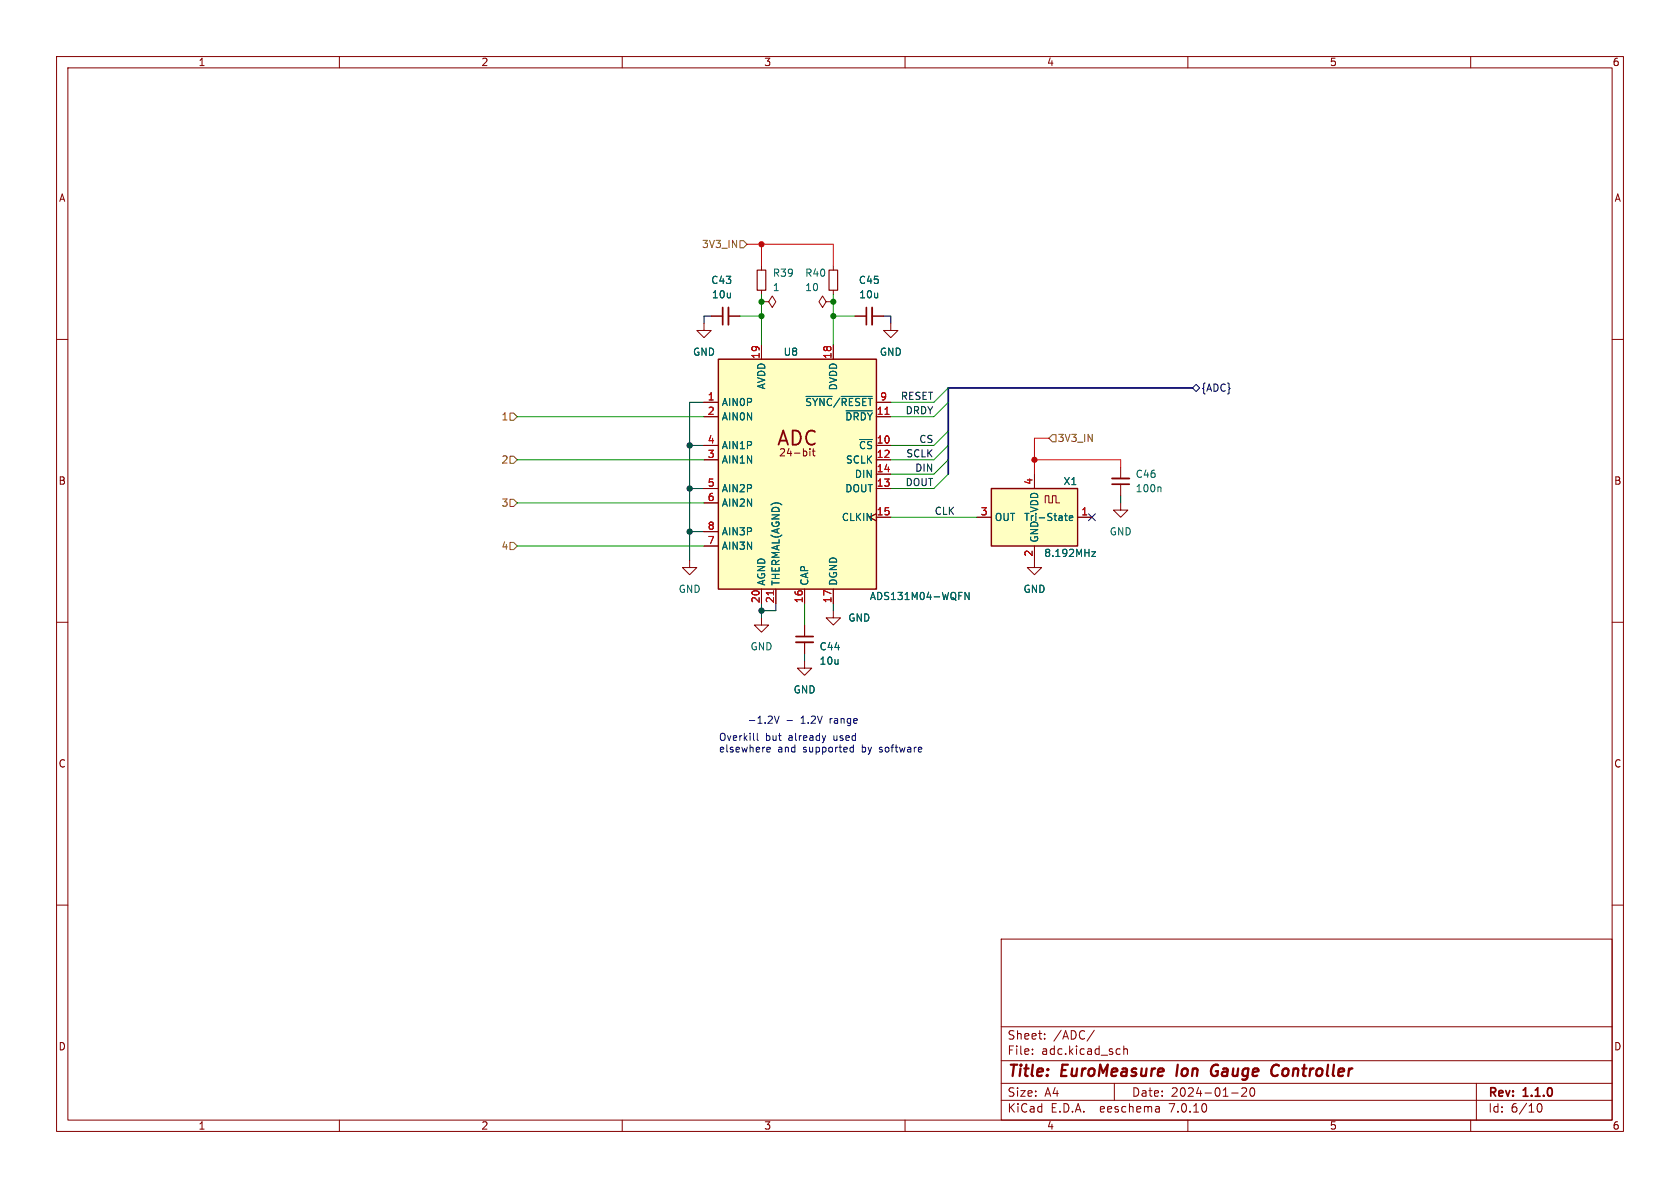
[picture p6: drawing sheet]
<svg xmlns="http://www.w3.org/2000/svg" width="297mm" height="210mm" viewBox="0 0 297 210" stroke-linecap="round" stroke-linejoin="round" font-family="sans-serif">
<g fill="none" stroke="#840000" stroke-width=".18">
<path d="M10 10h277v190h-277zM12 12h273v186h-273zM60 10v2M110 10v2M160 10v2M210 10v2M260 10v2M10 60h2M124.5 57.2v1.2h1.2l-1.2 1.3-1.3-1.3h1.3M125.7 55.9h2.1M128.8 55.9h2M134.6 53.3h1.3l.6-1 .7 1-.7 1.1-.6-1.1"/>
<path d="M134.6 53.3h.1M134.6 47v.8M134.6 51.3v.8M146 53.3l-.6-1-.6 1 .6 1.1 .6-1.1h1.3M147.3 53.3h.1M147.3 47v.8M147.3 51.3v.8M151.1 55.9h2.1M154.2 55.9h2M157.5 57.2v1.2h1.2l-1.2 1.3-1.3-1.3h1.3M285 60h2M124.5 71.1h2.5"/>
<path d="M124.5 78.7h2.5M124.5 73.7h2.5M134.6 61v2.5M143.2 79.7v.9M147.3 61v2.5M154.9 78.7h2.6M154.9 73.7h2.6M121.9 99.1v1.2h1.3l-1.3 1.3-1.3-1.3h1.3M124.5 81.3h2.5M124.5 86.4h2.5M124.5 88.9h2.5M124.5 96.5h2.5"/>
<path d="M124.5 94h2.5M143.8 80.4l.3 .2M154.9 90.8l-1.2 .6 1.2 .7M154.9 81.3h2.6M154.9 86.4h2.6M154.9 83.8h2.6M154.9 91.4h2.6M172.7 91.4h2.6M182.9 96.5v3.8h1.2l-1.2 1.3-1.3-1.3h1.3M182.9 83.8v2.6M184.8 88.9v-1.3h.6v1.3h.7v-1.3h.6v1.3h.6M190.5 91.4h2.5"/>
<path d="M198.1 88.9v1.3h1.3l-1.3 1.2-1.3-1.2h1.3M198.1 82.6v2M198.1 85.6v2M10 110h2M134.6 109.2v1.3h1.3l-1.3 1.3-1.3-1.3h1.3M134.6 104.1v2.6M137.2 104.1v2.6M142.2 116.8v1.3h1.3l-1.3 1.3-1.2-1.3h1.2M142.2 104.1v2.6M142.2 110.5v2M142.2 113.5v2.1M147.3 108v1.2h1.3l-1.3 1.3-1.3-1.3h1.3"/>
<path d="M147.3 104.1v2.6M285 110h2M10 160h2M285 160h2M177 166h108v32h-108zM60 198v2M110 198v2M160 198v2M177 194.5h108M177 191.5h108M177 187.5h108M177 181.5h108"/>
<path d="M182.5 186.3v.1M182.5 185.5v.1M184.7 183.6v.1M184.7 182.8v.1M193.5 182.1l-1.3 2M197 191.5v3M197.9 185.4l.1 .1M198 186.3l-.1 .1M198.7 184.9v1.5M198.7 185.5l.2-.1 .3 .1 .1 .9M204.9 195.7l.1 .9M205 196.5l-.2 .1"/>
<path d="M205 196h-.2M210 198v2M217.7 193.2h1.2M220.3 192.4v.5l-.8 .9h.9M221.1 192.4a.81 .81 0 0 0 .4 1.4l.2-.1 .1-.5-.1-.8M260 198v2M261 191.5v6.5M271.7 195.7l.2-.5 .2-.1a.8 .8 0 0 1 .5 .7 .8 .8 0 0 1-.5 .8l-.2-.1-.2-.5"/>
</g>
<path d="M208.2 188.2l-.2 2M214.9 189.4h.4M215.2 188.2a1.13 1.13 0 0 0-1.1 .7 1.13 1.13 0 0 0 .3 1.2l.2 .1 .5-.1M225.3 188.3a.67 .67 0 0 1 .8 .1M225.9 190l-.6 .2" fill="none" stroke="#840000" stroke-width=".4"/>
<path d="M128.8 54.4v3M154.2 54.4v3M196.6 84.6h3M140.7 113.5h3.1" fill="none" stroke="#840000" stroke-width=".33"/>
<path d="M127.8 54.4v3M153.2 54.4v3M196.6 85.6h3M140.7 112.5h3.1" fill="none" stroke="#840000" stroke-width=".3"/>
<g fill="#ffffc2" stroke="#ffffc2" stroke-width=".18">
<path d="M127 63.5h27.9v40.6h-27.9z"/>
<path d="M175.3 86.4h15.2v10.1h-15.2z"/>
</g>
<path d="M127 63.5h27.9v40.6h-27.9zM175.3 86.4h15.2v10.1h-15.2z" fill="none" stroke="#840000" stroke-width=".25"/>
<path d="M142.5 70.1h4.6M148.7 70.1h5.5M149.6 72.6h4.6M188.2 91.2h.5M188.4 90.7v1.1l.3 .2M189 91.6l.6-.1v-.3h-.4l-.2 .2 .1 .6h.5M193 97.5h.7l-.7 .9h.7M205.1 86.1l.1 .2v.6M171.3 104.7v1.3l-.7-1.3v1.3" fill="none" stroke="#006464" stroke-width=".18"/>
<path d="M156.5 73.2h.7M136.7 104.4v.8" fill="none" stroke="#a90000" stroke-width=".18"/>
<path d="M133.9 47.8h1.5v3.5h-1.5zM146.6 47.8h1.5v3.5h-1.5z" fill="none" stroke="#840000" stroke-width=".2"/>
<path d="M130.8 42.5h.6l.7 .7-.7 .6h-.6zM90.2 73h.6l.6 .7-.6 .6h-.6zM186.1 76.8h.6v1.3h-.6l-.7-.6zM90.2 80.6h.6l.6 .7-.6 .6h-.6zM90.2 95.9h.6l.6 .6-.6 .7h-.6zM90.2 88.3h.6l.6 .6-.6 .6h-.6z" fill="none" stroke="#725600" stroke-width=".18"/>
<path d="M210.8 68.6l.7-.7 .6 .7-.6 .6zM192.4 90.8l1.2 1.2M193.6 90.8l-1.2 1.2" fill="none" stroke="#000084" stroke-width=".18"/>
<path d="M133.9 129.6v1.1l.2 .2M135.6 132.8l.1 .1h.4M135.6 132.3l.1-.2h.3l.2 .2v.1l-.6 .1M136.9 126.6l.4 1.3 .4-1.3M139.1 127.4h1M146 130l-.3 .9M150.4 132.9h.5M150.4 132.2h.5M150.9 131.7v1.2" fill="none" stroke="#0000c2" stroke-width=".18"/>
<path d="M210.8 68.6h-43.2v15.2" fill="none" stroke="#000084" stroke-width=".3"/>
<path d="M125.7 55.9h-1.2v1.3M156.2 55.9h1.3v1.3M121.9 78.7h2.6M124.5 71.1h-2.6v28M121.9 94h2.6M121.9 86.4h2.6M198.1 87.6v1.3M134.6 106.7v2.5M137.2 106.7v1.3h-2.6M142.2 115.6v1.2M147.3 106.7v1.3" fill="none" stroke="#000" stroke-width=".18"/>
<path d="M132.1 43.2h15.2v3.8M134.6 43.2v3.8M185.4 77.5h-2.5v6.3M182.9 81.3h15.2v1.3" fill="none" stroke="#f00" stroke-width=".18"/>
<g fill="none" stroke="#009600" stroke-width=".18">
<path d="M130.8 55.9h3.8M134.6 52.1v8.9M147.3 52.1v8.9M147.3 55.9h3.8M91.4 73.7h33.1M167.6 71.1l-2.5 2.6h-7.6M167.6 78.7l-2.5 2.6h-7.6M167.6 76.2l-2.5 2.5h-7.6M167.6 68.6l-2.5 2.5h-7.6M91.4 88.9h33.1M91.4 96.5h33.1M91.4 81.3h33.1"/>
<path d="M157.5 91.4h15.2M167.6 81.3l-2.5 2.5h-7.6M167.6 83.8l-2.5 2.6h-7.6M142.2 106.7v3.8"/>
</g>
<g fill="#009600" stroke="#009600" stroke-width=".18">
<circle cx="147.3" cy="55.9" r=".46"/>
<circle cx="147.3" cy="53.3" r=".46"/>
<circle cx="134.6" cy="55.9" r=".46"/>
<circle cx="134.6" cy="53.3" r=".46"/>
</g>
<g fill="#f00" stroke="#f00" stroke-width=".18">
<circle cx="134.6" cy="43.2" r=".46"/>
<circle cx="182.9" cy="81.3" r=".46"/>
</g>
<g fill="#000" stroke="#000" stroke-width=".18">
<circle cx="121.9" cy="78.7" r=".46"/>
<circle cx="121.9" cy="86.4" r=".46"/>
<circle cx="121.9" cy="94" r=".46"/>
<circle cx="134.6" cy="108" r=".46"/>
</g>
<text font-size="3.5" fill="#840000" x="137.2" y="79.2">ADC</text>
<g font-size="2.8" fill="#840000">
<text x="178" y="190.9">Title:</text>
<text x="187.7" y="190.9">EuroMeasure</text>
<text x="208.8" y="190.9">Ion</text>
<text x="215.7" y="190.9">Gauge</text>
<text x="227.2" y="190.9">Controller</text>
</g>
<g font-size="2.1" fill="#840000">
<text x="178" y="184">Sheet:</text>
<text x="186.2" y="184">/ADC/</text>
<text x="178" y="186.7">File:</text>
<text x="184.1" y="186.7">adc.kicad_sch</text>
<text x="178" y="196.9">KiCad</text>
<text x="178" y="194.1">Size:</text>
<text x="184.7" y="194.1">A4</text>
<text x="185.7" y="196.9">E.D.A.</text>
<text x="194.6" y="196.9">eeschema</text>
<text x="200" y="194.1">Date:</text>
<text x="207" y="196.9">7.0.10</text>
<text x="207" y="194.1">2024-01-20</text>
<text x="263" y="194.3">Rev:</text>
<text x="263" y="196.9">Id:</text>
<text x="267.1" y="196.9">6/10</text>
<text x="269.4" y="194.3">1.1.0</text>
</g>
<g font-size="1.8" fill="#840000">
<text x="35" y="11.9">1</text>
<text x="85" y="11.9">2</text>
<text x="135" y="11.9">3</text>
<text x="185" y="11.9">4</text>
<text x="235" y="11.9">5</text>
<text x="285" y="11.9">6</text>
<text x="10.3" y="35.9">A</text>
<text x="285.3" y="35.9">A</text>
<text x="137.6" y="80.9">24-bit</text>
<text x="10.3" y="85.9">B</text>
<text x="285.3" y="85.9">B</text>
<text x="10.3" y="135.9">C</text>
<text x="285.3" y="135.9">C</text>
<text x="10.3" y="185.9">D</text>
<text x="285.3" y="185.9">D</text>
<text x="35" y="199.9">1</text>
<text x="85" y="199.9">2</text>
<text x="135" y="199.9">3</text>
<text x="185" y="199.9">4</text>
<text x="235" y="199.9">5</text>
<text x="285" y="199.9">6</text>
</g>
<g font-size="1.8" fill="#725600">
<text x="124" y="44">3V3_IN</text>
<text x="88.6" y="74.5">1</text>
<text x="88.6" y="82.1">2</text>
<text x="186.9" y="78.3">3V3_IN</text>
<text x="88.6" y="89.8">3</text>
<text x="88.6" y="97.4">4</text>
</g>
<g font-size="1.8" fill="#006464">
<text x="125.6" y="50.4">C43</text>
<text x="125.8" y="52.9">10u</text>
<text x="136.5" y="51.7">1</text>
<text x="136.5" y="49.1">R39</text>
<text x="142.2" y="49.1">R40</text>
<text x="142.2" y="51.7">10</text>
<text x="151.7" y="50.4">C45</text>
<text x="151.8" y="52.9">10u</text>
<text x="122.4" y="63.1">GND</text>
<text x="138.4" y="63.1">U8</text>
<text x="155.4" y="63.1">GND</text>
<text x="127.5" y="72">AIN0P</text>
<text x="135.5" y="68.9" transform="rotate(-90 135.5 68.9)">AVDD</text>
<text x="142.3" y="72">~{SYNC}/~{RESET}</text>
<text x="148.2" y="69.1" transform="rotate(-90 148.2 69.1)">DVDD</text>
<text x="127.5" y="74.5">AIN0N</text>
<text x="149.3" y="74.5">~{DRDY}</text>
<text x="127.5" y="82.1">AIN1N</text>
<text x="127.5" y="79.6">AIN1P</text>
<text x="149.5" y="82.1">SCLK</text>
<text x="151.7" y="79.6">~{CS}</text>
<text x="127.5" y="87.2">AIN2P</text>
<text x="127.5" y="89.8">AIN2N</text>
<text x="149.3" y="87.2">DOUT</text>
<text x="151" y="84.7">DIN</text>
<text x="187.9" y="86">X1</text>
<text x="200.7" y="87.2">100n</text>
<text x="200.7" y="84.7">C46</text>
<text x="127.5" y="94.8">AIN3P</text>
<text x="148.7" y="92.3">CLKIN</text>
<text x="175.8" y="92.3">OUT</text>
<text x="181" y="92.3">Tri-State</text>
<text x="183.7" y="90.7" transform="rotate(-90 183.7 90.7)">VDD</text>
<text x="196.1" y="94.8">GND</text>
<text x="127.5" y="97.4">AIN3N</text>
<text x="183.7" y="96" transform="rotate(-90 183.7 96)">GND</text>
<text x="184.5" y="98.7">8.192MHz</text>
<text x="119.9" y="105">GND</text>
<text x="135.5" y="103.6" transform="rotate(-90 135.5 103.6)">AGND</text>
<text x="138" y="103.6" transform="rotate(-90 138 103.6)">THERMAL(AGND)</text>
<text x="143.1" y="103.6" transform="rotate(-90 143.1 103.6)">CAP</text>
<text x="148.2" y="103.6" transform="rotate(-90 148.2 103.6)">DGND</text>
<text x="153.7" y="106.3">ADS131M04-WQFN</text>
<text x="180.8" y="105">GND</text>
<text x="149.9" y="110.1">GND</text>
<text x="132.6" y="115.2">GND</text>
<text x="144.8" y="115.2">C44</text>
<text x="144.8" y="117.7">10u</text>
<text x="140.2" y="122.8">GND</text>
</g>
<g font-size="1.8" fill="#a90000">
<text x="134.4" y="63.5" transform="rotate(-90 134.4 63.5)">19</text>
<text x="147.1" y="63.5" transform="rotate(-90 147.1 63.5)">18</text>
<text x="125" y="70.9">1</text>
<text x="155.5" y="70.9">9</text>
<text x="125" y="73.4">2</text>
<text x="154.9" y="73.4">11</text>
<text x="125" y="81">3</text>
<text x="125" y="78.5">4</text>
<text x="154.9" y="78.5">10</text>
<text x="154.9" y="81">12</text>
<text x="154.9" y="83.6">14</text>
<text x="125" y="86.1">5</text>
<text x="125" y="88.6">6</text>
<text x="154.9" y="86.1">13</text>
<text x="182.6" y="85.8" transform="rotate(-90 182.6 85.8)">4</text>
<text x="125" y="93.7">8</text>
<text x="154.9" y="91.2">15</text>
<text x="173.3" y="91.2">3</text>
<text x="191.1" y="91.2">1</text>
<text x="125" y="96.3">7</text>
<text x="182.6" y="98.5" transform="rotate(-90 182.6 98.5)">2</text>
<text x="134.4" y="106.7" transform="rotate(-90 134.4 106.7)">20</text>
<text x="136.9" y="106.7" transform="rotate(-90 136.9 106.7)">21</text>
<text x="142" y="106.7" transform="rotate(-90 142 106.7)">16</text>
<text x="147.1" y="106.7" transform="rotate(-90 147.1 106.7)">17</text>
</g>
<g font-size="1.8" fill="#0f0f0f">
<text x="159.2" y="70.8">RESET</text>
<text x="160" y="73.3">DRDY</text>
<text x="160.1" y="80.9">SCLK</text>
<text x="161.7" y="83.5">DIN</text>
<text x="162.4" y="78.4">CS</text>
<text x="160" y="86">DOUT</text>
<text x="165.1" y="91.1">CLK</text>
</g>
<text font-size="1.8" fill="#000084" x="212.3" y="69.4">{ADC}</text>
<g font-size="1.8" fill="#0000c2">
<text x="127" y="131.1">Overkill</text>
<text x="132.1" y="128">-1.2V</text>
<text x="135.3" y="131.1">but</text>
<text x="139.5" y="131.1">already</text>
<text x="141.7" y="128">1.2V</text>
<text x="147" y="128">range</text>
<text x="147.6" y="131.1">used</text>
<text x="127" y="133.1">elsewhere</text>
<text x="137.5" y="133.1">and</text>
<text x="142.1" y="133.1">supported</text>
<text x="152.6" y="133.1">by</text>
<text x="155.9" y="133.1">software</text>
</g>
</svg>
